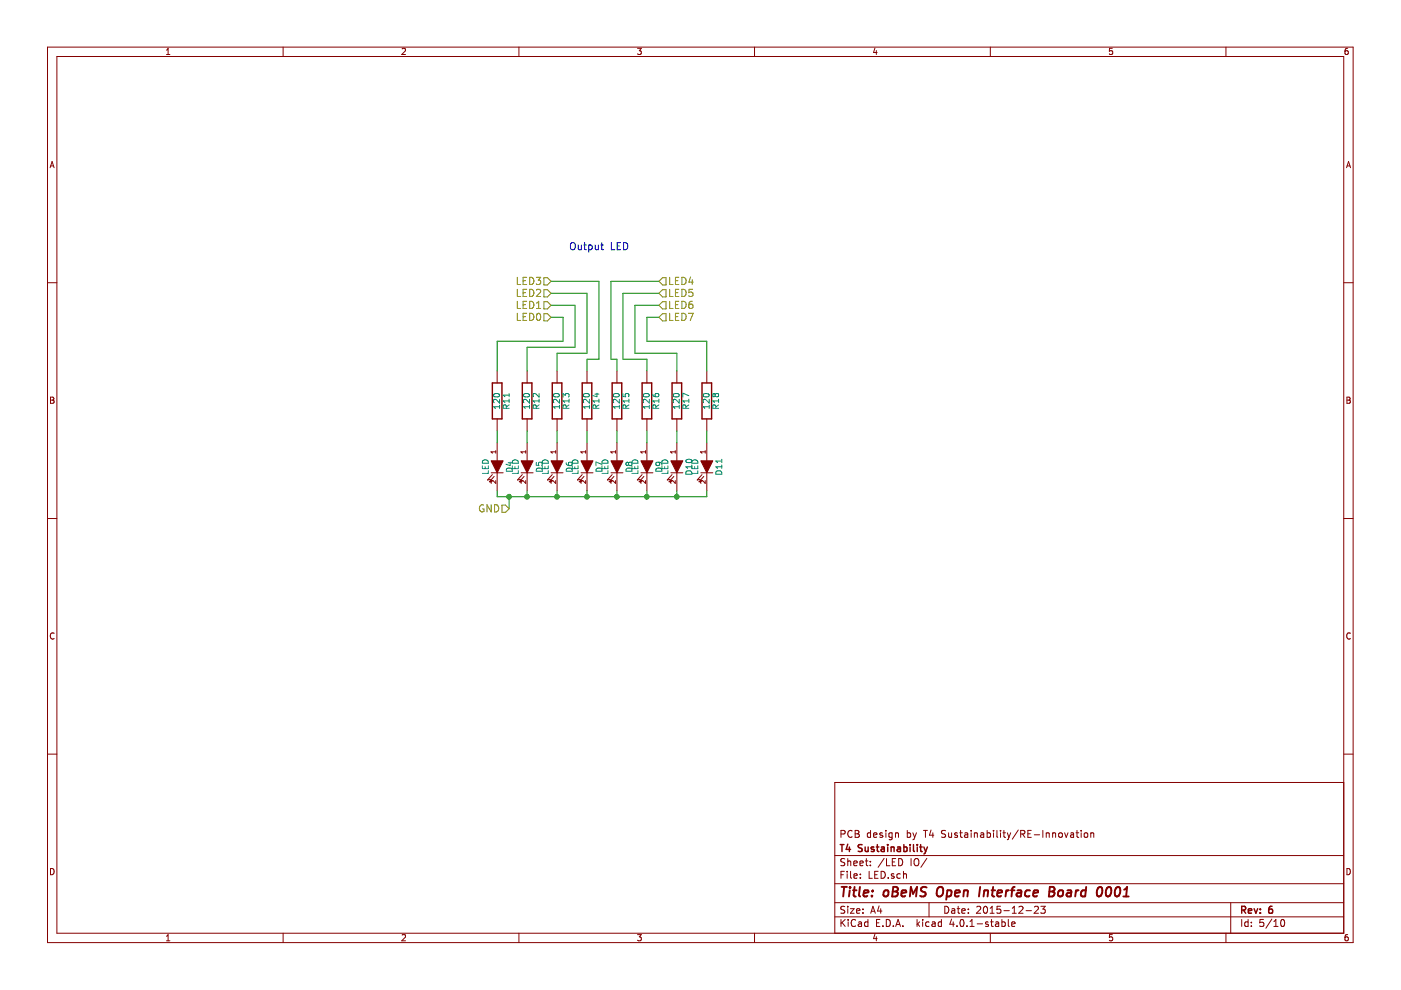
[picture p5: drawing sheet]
EESchema Schematic File Version 2
LIBS:oBeMs_Pulse_PCB-rescue
LIBS:power
LIBS:device
LIBS:transistors
LIBS:conn
LIBS:linear
LIBS:regul
LIBS:74xx
LIBS:cmos4000
LIBS:adc-dac
LIBS:memory
LIBS:xilinx
LIBS:microcontrollers
LIBS:dsp
LIBS:microchip
LIBS:analog_switches
LIBS:motorola
LIBS:texas
LIBS:intel
LIBS:audio
LIBS:interface
LIBS:digital-audio
LIBS:philips
LIBS:display
LIBS:cypress
LIBS:siliconi
LIBS:opto
LIBS:atmel
LIBS:contrib
LIBS:valves
LIBS:oBeMs_Pulse_PCB-cache
LIBS:matts_components
EELAYER 25 0
EELAYER END
$Descr A4 11693 8268
encoding utf-8
Sheet 5 10
Title "oBeMS Open Interface Board 0001"
Date "2015-12-23"
Rev "6"
Comp "T4 Sustainability"
Comment1 "PCB design by T4 Sustainability/RE-Innovation"
Comment2 ""
Comment3 ""
Comment4 ""
$EndDescr
Text Notes 4750 2100 0    60   ~ 0
Output LED
$Comp
L R-RESCUE-oBeMs_Pulse_PCB R11
U 1 1
P 4150 3350
F 0 "R11" V 4230 3350 50  0000 C CNN
F 1 "120" V 4150 3350 50  0000 C CNN
F 2 "REInnovationFootprint:TH_Resistor_1" H 4150 3350 60  0001 C CNN
F 3 "" H 4150 3350 60  0000 C CNN
F 4 "Value" H 4150 3350 60  0001 C CNN "Description"
F 5 "Value" H 4150 3350 60  0001 C CNN "Notes"
F 6 "Value" H 4150 3350 60  0001 C CNN "Manufacturer"
F 7 "Value" H 4150 3350 60  0001 C CNN "Manufacturer Part No"
F 8 "Value" H 4150 3350 60  0001 C CNN "Supplier 1"
F 9 "Value" H 4150 3350 60  0001 C CNN "Supplier 1 Part No"
F 10 "Value" H 4150 3350 60  0001 C CNN "Supplier 2"
F 11 "Value" H 4150 3350 60  0001 C CNN "Supplier 2 Part No"
	1    4150 3350
	1    0    0    -1  
$EndComp
$Comp
L R-RESCUE-oBeMs_Pulse_PCB R12
U 1 1
P 4400 3350
F 0 "R12" V 4480 3350 50  0000 C CNN
F 1 "120" V 4400 3350 50  0000 C CNN
F 2 "REInnovationFootprint:TH_Resistor_1" H 4400 3350 60  0001 C CNN
F 3 "" H 4400 3350 60  0000 C CNN
F 4 "Value" H 4400 3350 60  0001 C CNN "Description"
F 5 "Value" H 4400 3350 60  0001 C CNN "Notes"
F 6 "Value" H 4400 3350 60  0001 C CNN "Manufacturer"
F 7 "Value" H 4400 3350 60  0001 C CNN "Manufacturer Part No"
F 8 "Value" H 4400 3350 60  0001 C CNN "Supplier 1"
F 9 "Value" H 4400 3350 60  0001 C CNN "Supplier 1 Part No"
F 10 "Value" H 4400 3350 60  0001 C CNN "Supplier 2"
F 11 "Value" H 4400 3350 60  0001 C CNN "Supplier 2 Part No"
	1    4400 3350
	1    0    0    -1  
$EndComp
$Comp
L LED-RESCUE-oBeMs_Pulse_PCB D4
U 1 1
P 4150 3900
F 0 "D4" H 4150 4000 50  0000 C CNN
F 1 "LED" H 4150 3800 50  0000 C CNN
F 2 "REInnovationFootprint:LED-5MM_larg_pad" H 4150 3900 60  0001 C CNN
F 3 "" H 4150 3900 60  0000 C CNN
	1    4150 3900
	0    1    1    0   
$EndComp
$Comp
L LED-RESCUE-oBeMs_Pulse_PCB D5
U 1 1
P 4400 3900
F 0 "D5" H 4400 4000 50  0000 C CNN
F 1 "LED" H 4400 3800 50  0000 C CNN
F 2 "REInnovationFootprint:LED-5MM_larg_pad" H 4400 3900 60  0001 C CNN
F 3 "" H 4400 3900 60  0000 C CNN
	1    4400 3900
	0    1    1    0   
$EndComp
$Comp
L R-RESCUE-oBeMs_Pulse_PCB R13
U 1 1
P 4650 3350
F 0 "R13" V 4730 3350 50  0000 C CNN
F 1 "120" V 4650 3350 50  0000 C CNN
F 2 "REInnovationFootprint:TH_Resistor_1" H 4650 3350 60  0001 C CNN
F 3 "" H 4650 3350 60  0000 C CNN
F 4 "Value" H 4650 3350 60  0001 C CNN "Description"
F 5 "Value" H 4650 3350 60  0001 C CNN "Notes"
F 6 "Value" H 4650 3350 60  0001 C CNN "Manufacturer"
F 7 "Value" H 4650 3350 60  0001 C CNN "Manufacturer Part No"
F 8 "Value" H 4650 3350 60  0001 C CNN "Supplier 1"
F 9 "Value" H 4650 3350 60  0001 C CNN "Supplier 1 Part No"
F 10 "Value" H 4650 3350 60  0001 C CNN "Supplier 2"
F 11 "Value" H 4650 3350 60  0001 C CNN "Supplier 2 Part No"
	1    4650 3350
	1    0    0    -1  
$EndComp
$Comp
L R-RESCUE-oBeMs_Pulse_PCB R14
U 1 1
P 4900 3350
F 0 "R14" V 4980 3350 50  0000 C CNN
F 1 "120" V 4900 3350 50  0000 C CNN
F 2 "REInnovationFootprint:TH_Resistor_1" H 4900 3350 60  0001 C CNN
F 3 "" H 4900 3350 60  0000 C CNN
F 4 "Value" H 4900 3350 60  0001 C CNN "Description"
F 5 "Value" H 4900 3350 60  0001 C CNN "Notes"
F 6 "Value" H 4900 3350 60  0001 C CNN "Manufacturer"
F 7 "Value" H 4900 3350 60  0001 C CNN "Manufacturer Part No"
F 8 "Value" H 4900 3350 60  0001 C CNN "Supplier 1"
F 9 "Value" H 4900 3350 60  0001 C CNN "Supplier 1 Part No"
F 10 "Value" H 4900 3350 60  0001 C CNN "Supplier 2"
F 11 "Value" H 4900 3350 60  0001 C CNN "Supplier 2 Part No"
	1    4900 3350
	1    0    0    -1  
$EndComp
$Comp
L LED-RESCUE-oBeMs_Pulse_PCB D6
U 1 1
P 4650 3900
F 0 "D6" H 4650 4000 50  0000 C CNN
F 1 "LED" H 4650 3800 50  0000 C CNN
F 2 "REInnovationFootprint:LED-5MM_larg_pad" H 4650 3900 60  0001 C CNN
F 3 "" H 4650 3900 60  0000 C CNN
	1    4650 3900
	0    1    1    0   
$EndComp
$Comp
L LED-RESCUE-oBeMs_Pulse_PCB D7
U 1 1
P 4900 3900
F 0 "D7" H 4900 4000 50  0000 C CNN
F 1 "LED" H 4900 3800 50  0000 C CNN
F 2 "REInnovationFootprint:LED-5MM_larg_pad" H 4900 3900 60  0001 C CNN
F 3 "" H 4900 3900 60  0000 C CNN
	1    4900 3900
	0    1    1    0   
$EndComp
$Comp
L R-RESCUE-oBeMs_Pulse_PCB R15
U 1 1
P 5150 3350
F 0 "R15" V 5230 3350 50  0000 C CNN
F 1 "120" V 5150 3350 50  0000 C CNN
F 2 "REInnovationFootprint:TH_Resistor_1" H 5150 3350 60  0001 C CNN
F 3 "" H 5150 3350 60  0000 C CNN
F 4 "Value" H 5150 3350 60  0001 C CNN "Description"
F 5 "Value" H 5150 3350 60  0001 C CNN "Notes"
F 6 "Value" H 5150 3350 60  0001 C CNN "Manufacturer"
F 7 "Value" H 5150 3350 60  0001 C CNN "Manufacturer Part No"
F 8 "Value" H 5150 3350 60  0001 C CNN "Supplier 1"
F 9 "Value" H 5150 3350 60  0001 C CNN "Supplier 1 Part No"
F 10 "Value" H 5150 3350 60  0001 C CNN "Supplier 2"
F 11 "Value" H 5150 3350 60  0001 C CNN "Supplier 2 Part No"
	1    5150 3350
	1    0    0    -1  
$EndComp
$Comp
L R-RESCUE-oBeMs_Pulse_PCB R16
U 1 1
P 5400 3350
F 0 "R16" V 5480 3350 50  0000 C CNN
F 1 "120" V 5400 3350 50  0000 C CNN
F 2 "REInnovationFootprint:TH_Resistor_1" H 5400 3350 60  0001 C CNN
F 3 "" H 5400 3350 60  0000 C CNN
F 4 "Value" H 5400 3350 60  0001 C CNN "Description"
F 5 "Value" H 5400 3350 60  0001 C CNN "Notes"
F 6 "Value" H 5400 3350 60  0001 C CNN "Manufacturer"
F 7 "Value" H 5400 3350 60  0001 C CNN "Manufacturer Part No"
F 8 "Value" H 5400 3350 60  0001 C CNN "Supplier 1"
F 9 "Value" H 5400 3350 60  0001 C CNN "Supplier 1 Part No"
F 10 "Value" H 5400 3350 60  0001 C CNN "Supplier 2"
F 11 "Value" H 5400 3350 60  0001 C CNN "Supplier 2 Part No"
	1    5400 3350
	1    0    0    -1  
$EndComp
$Comp
L LED-RESCUE-oBeMs_Pulse_PCB D8
U 1 1
P 5150 3900
F 0 "D8" H 5150 4000 50  0000 C CNN
F 1 "LED" H 5150 3800 50  0000 C CNN
F 2 "REInnovationFootprint:LED-5MM_larg_pad" H 5150 3900 60  0001 C CNN
F 3 "" H 5150 3900 60  0000 C CNN
	1    5150 3900
	0    1    1    0   
$EndComp
$Comp
L LED-RESCUE-oBeMs_Pulse_PCB D9
U 1 1
P 5400 3900
F 0 "D9" H 5400 4000 50  0000 C CNN
F 1 "LED" H 5400 3800 50  0000 C CNN
F 2 "REInnovationFootprint:LED-5MM_larg_pad" H 5400 3900 60  0001 C CNN
F 3 "" H 5400 3900 60  0000 C CNN
	1    5400 3900
	0    1    1    0   
$EndComp
$Comp
L R-RESCUE-oBeMs_Pulse_PCB R17
U 1 1
P 5650 3350
F 0 "R17" V 5730 3350 50  0000 C CNN
F 1 "120" V 5650 3350 50  0000 C CNN
F 2 "REInnovationFootprint:TH_Resistor_1" H 5650 3350 60  0001 C CNN
F 3 "" H 5650 3350 60  0000 C CNN
F 4 "Value" H 5650 3350 60  0001 C CNN "Description"
F 5 "Value" H 5650 3350 60  0001 C CNN "Notes"
F 6 "Value" H 5650 3350 60  0001 C CNN "Manufacturer"
F 7 "Value" H 5650 3350 60  0001 C CNN "Manufacturer Part No"
F 8 "Value" H 5650 3350 60  0001 C CNN "Supplier 1"
F 9 "Value" H 5650 3350 60  0001 C CNN "Supplier 1 Part No"
F 10 "Value" H 5650 3350 60  0001 C CNN "Supplier 2"
F 11 "Value" H 5650 3350 60  0001 C CNN "Supplier 2 Part No"
	1    5650 3350
	1    0    0    -1  
$EndComp
$Comp
L R-RESCUE-oBeMs_Pulse_PCB R18
U 1 1
P 5900 3350
F 0 "R18" V 5980 3350 50  0000 C CNN
F 1 "120" V 5900 3350 50  0000 C CNN
F 2 "REInnovationFootprint:TH_Resistor_1" H 5900 3350 60  0001 C CNN
F 3 "" H 5900 3350 60  0000 C CNN
F 4 "Value" H 5900 3350 60  0001 C CNN "Description"
F 5 "Value" H 5900 3350 60  0001 C CNN "Notes"
F 6 "Value" H 5900 3350 60  0001 C CNN "Manufacturer"
F 7 "Value" H 5900 3350 60  0001 C CNN "Manufacturer Part No"
F 8 "Value" H 5900 3350 60  0001 C CNN "Supplier 1"
F 9 "Value" H 5900 3350 60  0001 C CNN "Supplier 1 Part No"
F 10 "Value" H 5900 3350 60  0001 C CNN "Supplier 2"
F 11 "Value" H 5900 3350 60  0001 C CNN "Supplier 2 Part No"
	1    5900 3350
	1    0    0    -1  
$EndComp
$Comp
L LED-RESCUE-oBeMs_Pulse_PCB D10
U 1 1
P 5650 3900
F 0 "D10" H 5650 4000 50  0000 C CNN
F 1 "LED" H 5650 3800 50  0000 C CNN
F 2 "REInnovationFootprint:LED-5MM_larg_pad" H 5650 3900 60  0001 C CNN
F 3 "" H 5650 3900 60  0000 C CNN
	1    5650 3900
	0    1    1    0   
$EndComp
$Comp
L LED-RESCUE-oBeMs_Pulse_PCB D11
U 1 1
P 5900 3900
F 0 "D11" H 5900 4000 50  0000 C CNN
F 1 "LED" H 5900 3800 50  0000 C CNN
F 2 "REInnovationFootprint:LED-5MM_larg_pad" H 5900 3900 60  0001 C CNN
F 3 "" H 5900 3900 60  0000 C CNN
	1    5900 3900
	0    1    1    0   
$EndComp
Wire Wire Line
	4400 3700 4400 3600
Wire Wire Line
	4150 3700 4150 3600
Wire Wire Line
	4150 4100 4150 4150
Wire Wire Line
	4400 4150 4400 4100
Wire Wire Line
	4150 2850 4150 3100
Wire Wire Line
	4900 3700 4900 3600
Wire Wire Line
	4650 3700 4650 3600
Wire Wire Line
	4650 4150 4650 4100
Wire Wire Line
	4900 4150 4900 4100
Wire Wire Line
	5400 3700 5400 3600
Wire Wire Line
	5150 3700 5150 3600
Wire Wire Line
	5150 4150 5150 4100
Wire Wire Line
	5400 4150 5400 4100
Wire Wire Line
	5900 3700 5900 3600
Wire Wire Line
	5650 3700 5650 3600
Wire Wire Line
	5650 4150 5650 4100
Wire Wire Line
	5900 4150 5900 4100
Wire Wire Line
	4150 2850 4700 2850
Wire Wire Line
	4400 3100 4400 2900
Wire Wire Line
	4400 2900 4800 2900
Wire Wire Line
	4800 2900 4800 2550
Wire Wire Line
	4650 3100 4650 2950
Wire Wire Line
	4650 2950 4900 2950
Wire Wire Line
	4900 2950 4900 2450
Wire Wire Line
	4900 3100 4900 3000
Wire Wire Line
	4900 3000 5000 3000
Wire Wire Line
	5000 3000 5000 2350
Wire Wire Line
	5100 2350 5100 3000
Wire Wire Line
	5100 3000 5150 3000
Wire Wire Line
	5150 3000 5150 3100
Wire Wire Line
	5200 2450 5200 3000
Wire Wire Line
	5200 3000 5400 3000
Wire Wire Line
	5400 3000 5400 3100
Wire Wire Line
	5300 2550 5300 2950
Wire Wire Line
	5300 2950 5650 2950
Wire Wire Line
	5650 2950 5650 3100
Wire Wire Line
	5400 2850 5900 2850
Wire Wire Line
	5900 2850 5900 3100
Wire Wire Line
	4150 4150 5900 4150
Connection ~ 4400 4150
Connection ~ 4650 4150
Connection ~ 4900 4150
Connection ~ 5150 4150
Connection ~ 5400 4150
Connection ~ 5650 4150
Wire Wire Line
	4250 4250 4250 4150
Connection ~ 4250 4150
Text HLabel 4600 2650 0    60   Input ~ 0
LED0
Text HLabel 4600 2550 0    60   Input ~ 0
LED1
Text HLabel 4600 2450 0    60   Input ~ 0
LED2
Text HLabel 4600 2350 0    60   Input ~ 0
LED3
Text HLabel 5500 2350 2    60   Input ~ 0
LED4
Text HLabel 5500 2450 2    60   Input ~ 0
LED5
Text HLabel 5500 2550 2    60   Input ~ 0
LED6
Text HLabel 5500 2650 2    60   Input ~ 0
LED7
Wire Wire Line
	5000 2350 4600 2350
Wire Wire Line
	5100 2350 5500 2350
Wire Wire Line
	5500 2450 5200 2450
Wire Wire Line
	5500 2550 5300 2550
Wire Wire Line
	5500 2650 5400 2650
Wire Wire Line
	5400 2650 5400 2850
Wire Wire Line
	4900 2450 4600 2450
Wire Wire Line
	4800 2550 4600 2550
Wire Wire Line
	4600 2650 4700 2650
Wire Wire Line
	4700 2650 4700 2850
Text HLabel 4250 4250 0    60   Input ~ 0
GND
$EndSCHEMATC
